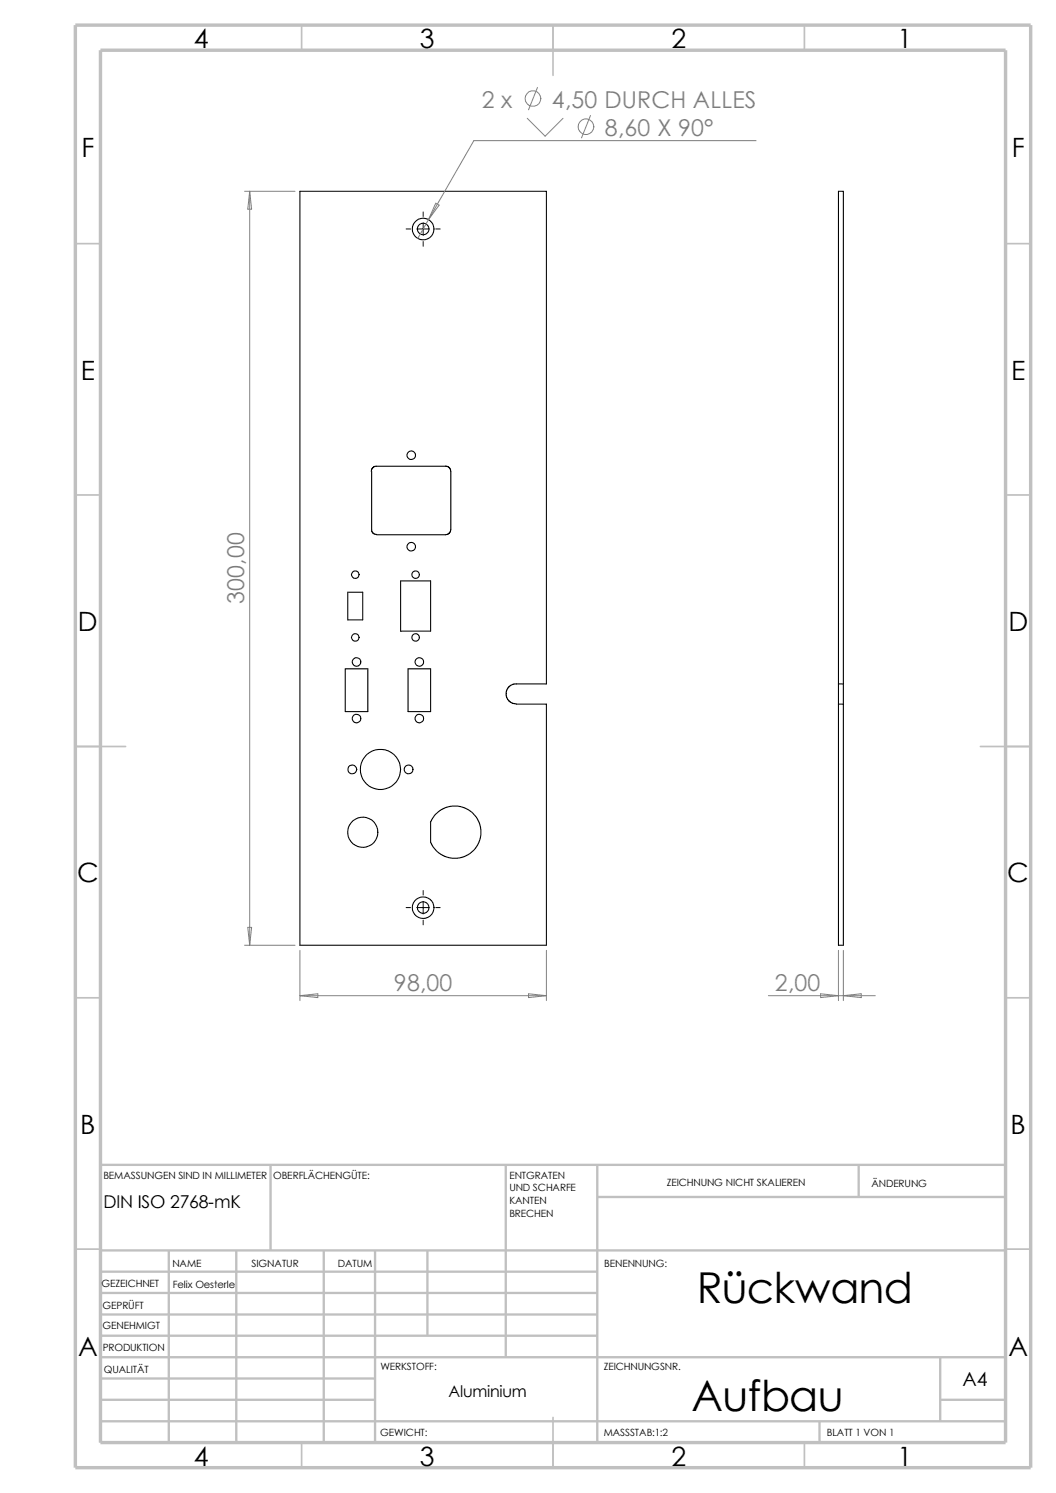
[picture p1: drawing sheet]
<svg xmlns="http://www.w3.org/2000/svg" width="210mm" height="297mm" viewBox="0 0 210 297" stroke-linecap="round" stroke-linejoin="round" font-family="sans-serif">
<g fill="none" stroke="#c0c0c0" stroke-width=".34">
<path d="M60 5v5M110 5v10M160 5v5M15 48.5h5M200 48.5h5M15 98.5h5M200 98.5h5M15 148.5h10M195 148.5h10M15 198.5h5M200 198.5h5M15 248.5h5"/>
<path d="M200 248.5h5M60 287v5M110 282v10M160 287v5"/>
</g>
<g fill="none" stroke="#c0c0c0" stroke-width=".47">
<path d="M53.8 231.7v17.1M100.6 231.7v38.3M118.8 231.7v55.3M118.8 238.1h81.2M170.8 231.7v6.4M200 231.7h-180v55.3M20 248.8h180M20 257.2h98.8M20 253h98.8M33.6 248.8v38.2M47 248.8v38.2M64.4 248.8v38.2"/>
<path d="M74.6 248.8v38.2M85 248.8v16.9M20 265.7h98.8M20 261.5h98.8M20 278.5h54.6M20 274.2h54.6M20 270h180M187 278.5h13M187 270v12.7M20 282.7h180M163 282.7v4.3"/>
</g>
<path d="M15 5h190v287h-190zM20 10h180v277h-180z" fill="none" stroke="#c0c0c0" stroke-width=".68" stroke-linecap="butt"/>
<g fill="none" stroke="#000" stroke-width=".21">
<path d="M59.6 38.1h49.1v98h-6.5l-.7 .3-.4 .3-.3 .6-.2 .7 .4 1.1 .5 .6 .6 .3 6.6 .1v47.9h-49.1zM73.9 93.8v11.8l.4 .5 .6 .2M88.6 92.7l.6 .2 .3 .3 .2 .6v11.6l-.2 .5-.3 .3-.6 .2h-13.7M88.6 92.8h-14l-.6 .4-.2 .6M69.2 117.8h2.9v5.5h-2.9zM79.7 115.6h5.9v10h-5.9zM68.7 133.1h4.5v8.5h-4.5zM81.2 133.1h4.4v8.5h-4.4zM166.8 136.1v4M166.8 136.1v-98h.9v98M166.8 136.1h.9M167.7 136.1v4"/>
<path d="M166.8 140.1v47.9h.9v-47.9M166.8 140.1h.9M85.6 163.6l1.1-1.6 .7-.7 1.1-.6 1-.3h1.6l1.4 .3 1.1 .7 .6 .5 1.1 1.7 .3 1v1.6l-.4 1.4-.6 1.1-.5 .6-1.7 1.1-1 .3h-1.6l-1.4-.4-1.4-.8-.8-.9-.5-.9-.1-4.1"/>
<circle cx="84.2" cy="45.6" r="2.16"/>
<circle cx="84.2" cy="45.5" r="1.15"/>
<circle cx="81.8" cy="90.6" r=".85"/>
<circle cx="70.7" cy="114.3" r=".75"/>
<circle cx="81.8" cy="108.8" r=".85"/>
<circle cx="82.7" cy="114.3" r=".75"/>
<circle cx="70.7" cy="126.8" r=".75"/>
<circle cx="70.9" cy="131.7" r=".86"/>
<circle cx="82.7" cy="126.8" r=".75"/>
<circle cx="83.4" cy="131.7" r=".85"/>
<circle cx="70.1" cy="153.1" r=".88"/>
<circle cx="70.9" cy="142.9" r=".86"/>
<circle cx="75.7" cy="153.1" r="4"/>
<circle cx="81.3" cy="153.1" r=".87"/>
<circle cx="83.4" cy="142.9" r=".85"/>
<circle cx="72.2" cy="165.6" r="2.99"/>
<circle cx="84.2" cy="180.6" r="1.15"/>
<circle cx="84.2" cy="180.6" r="2.15"/>
</g>
<path d="M80.8 45.6h.9M82.9 45.6h2.5M84.2 42.2v.9M84.2 44.3v2.5M84.2 48v1M86.7 45.6h.8M84.2 177.2v.9M84.2 179.3v2.5M80.8 180.6h.9M82.9 180.6h2.5M84.2 183v1M86.7 180.6h.8" fill="none" stroke="#000" stroke-width=".2"/>
<g fill="none" stroke="#808080" stroke-width=".2">
<path d="M106.9 17.4l-1.8 4.4M48.6 38.1h10.1M49.7 38.1v149.9M49.7 38.1l.3 3.5h-.7zM104.9 23.5l3.5 3.6 3.6-3.6M117.4 23l-1.7 4.4M150.4 28h-56.2l-9 15.7M85.2 43.7l-2.1 3.7M86.7 40.4l.6 .4-2.1 2.9zM48.6 188h10.1M49.3 184.5h.7l-.3 3.5zM59.6 198.1h49.1"/>
<path d="M59.6 198.1l3.6-.4v.8zM59.6 189.1v10M105.1 197.7l3.6 .4-3.6 .4zM108.7 189.1v10M152.8 198.1h21.3M163.2 197.7l3.6 .4-3.6 .4zM166.8 189.1v10M167.7 189.1v10M167.7 198.1l3.6-.4v.8z"/>
<circle cx="106" cy="19.6" r="1.57"/>
<circle cx="116.5" cy="25.2" r="1.56"/>
</g>
<g font-size="8.5">
<text x="138.6" y="259.2">Rückwand</text>
<text x="137.5" y="280.6">Aufbau</text>
</g>
<g font-size="5.3">
<text x="38.5" y="9.6">4</text>
<text x="83.5" y="9.6">3</text>
<text x="133.5" y="9.6">2</text>
<text x="178.5" y="9.6">1</text>
<text x="16.2" y="31.3">F</text>
<text x="201.2" y="31.3">F</text>
<text x="16" y="75.6">E</text>
<text x="201.1" y="75.6">E</text>
<text x="15.5" y="125.6">D</text>
<text x="200.6" y="125.6">D</text>
<text x="15.3" y="175.6">C</text>
<text x="200.3" y="175.6">C</text>
<text x="16" y="225.6">B</text>
<text x="201" y="225.6">B</text>
<text x="15.5" y="269.8">A</text>
<text x="200.5" y="269.8">A</text>
<text x="38.5" y="291.6">4</text>
<text x="83.5" y="291.6">3</text>
<text x="133.5" y="291.6">2</text>
<text x="178.5" y="291.6">1</text>
</g>
<g font-size="4.6" fill="#808080">
<text x="95.8" y="21.4">2 x</text>
<text x="109.8" y="21.4">4,50 DURCH ALLES</text>
<text x="120.3" y="27">8,60 X 90°</text>
<text x="48.6" y="120.2" transform="rotate(-90 48.6 120.2)">300,00</text>
<text x="78.3" y="197.1">98,00</text>
<text x="154.1" y="197.1">2,00</text>
</g>
<text font-size="3.9" x="191.4" y="275.6">A4</text>
<text font-size="3.5" x="20.6" y="240.3">DIN ISO 2768-mK</text>
<text font-size="3.2" x="89.2" y="277.9">Aluminium</text>
<g font-size="2">
<text x="20.6" y="234.6">BEMASSUNGEN SIND IN MILLIMETER</text>
<text x="54.4" y="234.6">OBERFLÄCHENGÜTE:</text>
<text x="101.3" y="239.5">KANTEN</text>
<text x="101.3" y="234.5">ENTGRATEN</text>
<text x="101.3" y="237">UND SCHARFE</text>
<text x="132.6" y="236">ZEICHNUNG NICHT SKALIEREN</text>
<text x="173.3" y="236.2">ÄNDERUNG</text>
<text x="101.3" y="242">BRECHEN</text>
<text x="50" y="252">SIGNATUR</text>
<text x="67.2" y="252">DATUM</text>
<text x="120.2" y="252">BENENNUNG:</text>
<text x="20.2" y="256.1">GEZEICHNET</text>
<text x="34.3" y="252.1">NAME</text>
<text x="34.4" y="256.2">Felix Oesterle</text>
<text x="20.4" y="260.4">GEPRÜFT</text>
<text x="20.4" y="264.5">GENEHMIGT</text>
<text x="20.4" y="268.8">PRODUKTION</text>
<text x="20.7" y="273.2">QUALITÄT</text>
<text x="75.6" y="272.5">WERKSTOFF:</text>
<text x="120.1" y="272.5">ZEICHNUNGSNR.</text>
<text x="75.6" y="285.6">GEWICHT:</text>
<text x="120.1" y="285.6">MASSSTAB:1:2</text>
<text x="164.5" y="285.6">BLATT 1 VON 1</text>
</g>
</svg>
